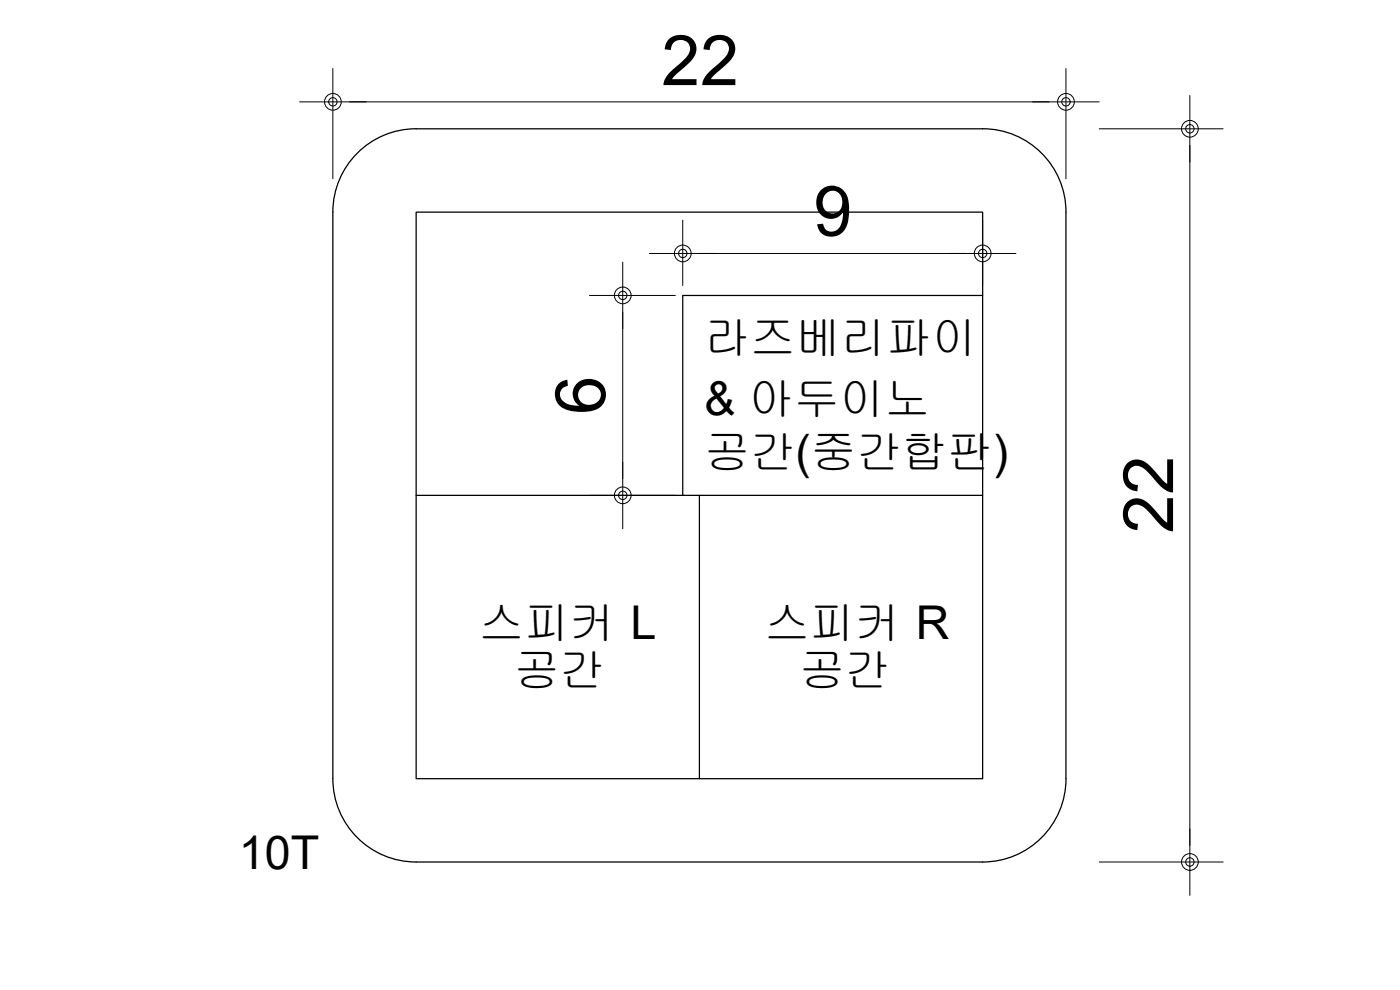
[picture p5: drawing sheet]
<svg xmlns="http://www.w3.org/2000/svg" width="420mm" height="297mm" viewBox="0 0 420 297" stroke-linecap="round" stroke-linejoin="round" font-family="sans-serif">
<!-- layer: MAIN -->
<path d="M107.2 46a24.8 24.8 0 0 1 17.7-7.3l170-.1a25 25 0 0 1 25 25v170a25 25 0 0 1-25 25h-170a25 25 0 0 1-25-25v-170a24.9 24.9 0 0 1 7.3-17.6zM294.9 88.6v145h-170v-85h80M124.9 148.6v-85h170v25h-90v60h90M209.9 148.6v85" fill="none" stroke="#000" stroke-width=".38"/>
<!-- layer: AA-AXIS-DIMS -->
<path d="M99.9 20.6v33M104.9 30.6h210M319.9 20.6v33M329.9 38.7h37.2M357.1 43.6v210M204.9 66.1v19.6M209.9 76.1h80M294.9 66.1v19.6M176.9 88.6h25.8M186.9 93.6v50M176.9 148.6h25.8M329.9 258.6h37.2" fill="none" stroke="#000" stroke-width=".3"/>
<!-- layer: 0 -->
<g fill="none" stroke="#000" stroke-width=".3">
<path d="M89.9 30.6h20M309.9 30.6h20M357.1 28.6v20M186.9 78.7v19.9M194.9 76.1h20M284.9 76.1h20M186.9 138.6v20M357.1 248.6v20"/>
<circle cx="99.9" cy="30.6" r="1.26"/>
<circle cx="99.9" cy="30.6" r="2.51"/>
<circle cx="319.9" cy="30.6" r="2.51"/>
<circle cx="319.9" cy="30.6" r="1.26"/>
<circle cx="357.1" cy="38.6" r="2.51"/>
<circle cx="357.1" cy="38.6" r="1.26"/>
<circle cx="204.9" cy="76" r="1.26"/>
<circle cx="204.9" cy="76" r="2.51"/>
<circle cx="294.9" cy="76" r="2.51"/>
<circle cx="294.9" cy="76" r="1.26"/>
<circle cx="186.9" cy="88.6" r="2.51"/>
<circle cx="186.9" cy="88.6" r="1.26"/>
<circle cx="186.9" cy="148.6" r="1.26"/>
<circle cx="186.9" cy="148.6" r="2.51"/>
<circle cx="357.1" cy="258.6" r="1.26"/>
<circle cx="357.1" cy="258.6" r="2.51"/>
</g>
<g font-size="21">
<text x="198.5" y="25.5">22</text>
<text x="244.1" y="70.8">9</text>
<text x="181.6" y="124.4" transform="rotate(-90 181.6 124.4)">6</text>
<text x="352.1" y="160" transform="rotate(-90 352.1 160)">22</text>
</g>
<g font-size="14">
<text x="211.5" y="124.5">&amp; 아두이노</text>
<text x="297.9" y="140.5">)</text>
<text x="71.7" y="260.6">10T</text>
</g>
<g font-size="13.6">
<text x="211.5" y="106.3">라즈베리파이</text>
<text x="211.5" y="140.5">공간(중간합판</text>
<text x="143.7" y="191.7">스피커 L</text>
<text x="229.4" y="191.7">스피커 R</text>
<text x="154.3" y="206">공간</text>
<text x="239.9" y="206">공간</text>
</g>
</svg>
